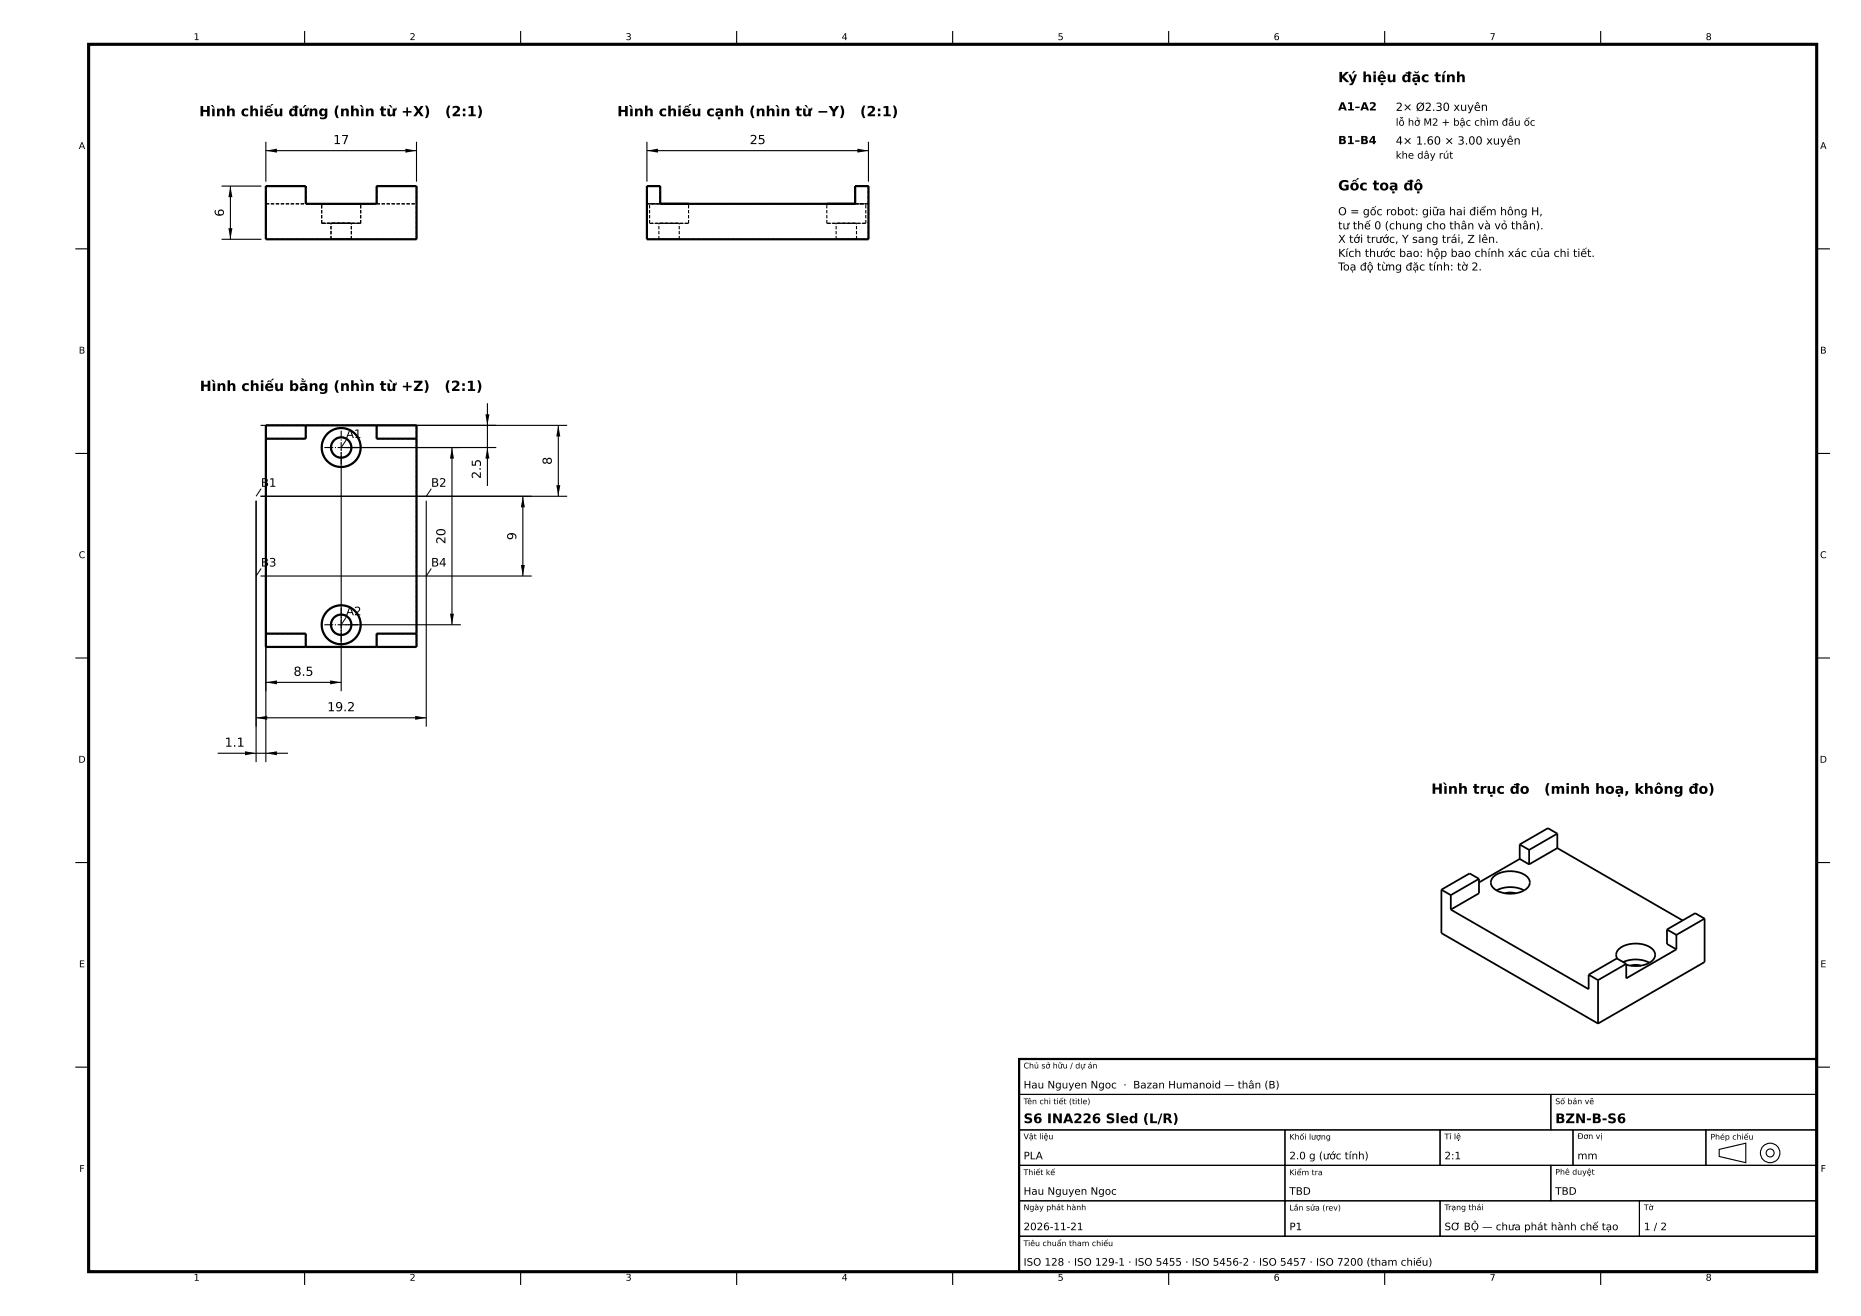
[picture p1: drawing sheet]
<svg xmlns="http://www.w3.org/2000/svg" width="420mm" height="297mm" viewBox="0 0 420 297" stroke-linecap="round" stroke-linejoin="round" font-family="sans-serif">
<g fill="#000">
<path d="M60 34l2.5-.5v1zM91.5 33.5l2.5 .5-2.5 .5zM146 34l2.5-.5v1zM193.5 33.5l2.5 .5-2.5 .5zM51.5 51.5h1l-.5 2.5zM52 42l.5 2.5h-1zM109.5 93.5h.9l-.4 2.5zM126 96l.5 2.5h-.9zM102 101l.5 2.5h-.9zM110 101l.4 2.5h-.9zM118 112l.5 2.5h-1zM125.6 109.5h.9l-.5 2.5z"/>
<path d="M117.5 127.5h1l-.5 2.5zM60 154l2.5-.4v.9zM74.5 153.6l2.5 .4-2.5 .5zM101.6 138.5h.9l-.5 2.5zM57.8 162l2.5-.4v.9zM55.3 169.5l2.5 .5-2.5 .5zM60 170l2.5-.5v1zM93.7 161.6l2.5 .4-2.5 .5z"/>
</g>
<path d="M20 10h390v277h-390z" fill="none" stroke="#000" stroke-width=".7" stroke-linecap="butt"/>
<g fill="none" stroke="#000" stroke-width=".5">
<path d="M60 42h9v4h16v-4h9v12h-34zM149 46h6.4M149 46h44M149 46v-4h-3v12h50v-12h-3v4M186.6 46h6.4M60 96h34v50h-34zM69 96v3h-9M85 96v3h9M60 143h9v3M94 143h-9v3M230 239h180v48h-180z"/>
<circle cx="77" cy="101" r="4.4"/>
<circle cx="77" cy="101" r="2.3"/>
<circle cx="77" cy="141" r="4.4"/>
<circle cx="77" cy="141" r="2.3"/>
</g>
<g fill="none" stroke="#000" stroke-width=".25">
<path d="M68.8 7v3M117.5 7v3M166.3 7v3M215 7v3M263.8 7v3M312.5 7v3M361.2 7v3M60 32v9M60 34h34M94 32v9M146 34h50M146 32v9"/>
<path d="M196 32v9M17 56.2h3M50 54h9M50 42h9M52 42v12M410 56.2h3M58.8 96h69.2M110 91v18.7M126 96v16M17 102.3h3M57.8 113v59M58.8 112h69.2"/>
<path d="M60 102v70M77 102v54M78 101h34M96.2 113v51M102 101v40M118 112v18M410 102.3h3M58.8 130h61.2M17 148.5h3M60 154h17M78 141h26M410 148.5h3"/>
<path d="M49.1 170h15.9M57.8 162h38.4M17 194.7h3M410 194.7h3M230 239h180v8h-180zM17 240.8h3M230 247h120v8h-120zM230 255h60v8h-60zM290 255h35v8h-35zM325 255h30v8h-30zM350 247h60v8h-60zM355 255h30v8h-30z"/>
<path d="M385 255h25v8h-25zM388 259.4l6-1.4v4.4l-6-1.4zM410 240.8h3M230 263h60v8h-60zM230 271h60v8h-60zM230 279h180v8h-180zM290 263h60v8h-60zM290 271h35v8h-35zM325 271h45v8h-45zM350 263h60v8h-60zM370 271h40v8h-40zM68.8 287v3"/>
<path d="M117.5 287v3M166.3 287v3M215 287v3M263.8 287v3M312.5 287v3M361.2 287v3"/>
<circle cx="399.5" cy="260.2" r="2.2"/>
<circle cx="399.5" cy="260.2" r=".9"/>
</g>
<g fill="none" stroke="#000" stroke-width=".25" stroke-dasharray=".7 .4" stroke-linecap="butt">
<path d="M60 54v-12M60 54h34M60 42h9M60 46v-4M60 46h9M69 46h16M69 46v-4M72.6 46h4.4M72.6 50.4h4.4M72.6 50.4v-4.4M74.7 50.4h2.3M74.7 54h2.3"/>
<path d="M74.7 54v-3.6M77 46h4.4M77 50.4h4.4M77 50.4h2.3M77 54h2.3M79.3 50.4h-4.6M79.3 54h-4.6M79.3 54v-3.6M81.4 46h-8.8M81.4 50.4h-8.8M81.4 50.4v-4.4M85 42h9"/>
<path d="M85 46v-4M85 46h9M94 42v12M94 46v-4M146 42v12M146 46v-4M146 42h3M146 46h3M146 54h50M146.6 46h2.4M146.6 50.4h8.8M146.6 50.4v-4.4"/>
<path d="M148.7 50.4h4.6M148.7 54h4.6M148.7 54v-3.6M149 46v-4M149 46h44M153.3 50.4h-4.6M153.3 54v-3.6M153.3 54h-4.6M155.4 46h-8.8M155.4 50.4v-4.4M155.4 50.4h-8.8M186.6 50.4h8.8"/>
<path d="M186.6 50.4v-4.4M188.7 50.4h4.6M188.7 54h4.6M188.7 54v-3.6M193 46h3M193 46h2.4M193 46v-4M193 42h3M193.3 50.4h-4.6M193.3 54v-3.6M193.3 54h-4.6M195.4 46h-8.8"/>
<path d="M195.4 50.4v-4.4M195.4 50.4h-8.8M196 46v-4M196 42v12M60 96h34M60 99h9M60 96v50M69 96v3M85 96v3M85 99h9M94 96v50M77 105.4a4.4 4.4 0 0 0 3.9-6.4 4.4 4.4 0 0 0-7.5-.5 4.4 4.4 0 0 0 3 6.9h.6"/>
<path d="M77 103.3a2.3 2.3 0 0 0 2.1-3.3 2.3 2.3 0 0 0-3.9-.4 2.3 2.3 0 0 0 1.4 3.7h.4M60 143h9M60 146h34M69 143v3M77 145.4a4.4 4.4 0 0 0 3.9-6.4 4.4 4.4 0 0 0-7.5-.5 4.4 4.4 0 0 0 3 6.9h.6M77 143.3a2.3 2.3 0 0 0 2.1-3.3 2.3 2.3 0 0 0-3.9-.4 2.3 2.3 0 0 0 1.4 3.7h.4M85 143h9M85 143v3"/>
</g>
<path d="M73.2 101h7.6M77 104.8v-7.6M73.2 141h7.6M77 144.8v-7.6" fill="none" stroke="#000" stroke-width=".25" stroke-dasharray="2 .4 .3 .4" stroke-linecap="butt"/>
<path d="M78.1 99.3l-1.1 1.7M58.9 110.3l-1.1 1.7M97.3 110.3l-1.1 1.7M58.9 128.3l-1.1 1.7M78.1 139.3l-1.1 1.7M97.3 128.3l-1.1 1.7" fill="none" stroke="#000" stroke-width=".23"/>
<g fill="none" stroke="#000" stroke-width=".4">
<path d="M333.8 198.3l-2.1-1.2-6.4 3.7M333.8 198.3l-6.4 3.7M333.8 198.3v3.3l-6.4 3.7M337 198a6.2 6.2 0 0 1 7.9 .2 1.85 1.85 0 0 1-.9 2.8 6.2 6.2 0 0 1-7.2-.9 1.61 1.61 0 0 1 .2-2.1zM343 190.6v3.2M343 193.8l-9.2 5.4M343 193.8l2.1 1.3M343 190.6l2.1 1.2M345.1 191.8v3.3M351.5 188.1l-2.2-1.2-6.3 3.7M351.5 191.4l-6.4 3.7M351.5 191.4l28.2 16.3"/>
<path d="M351.5 188.1l-6.4 3.7M351.5 188.1v3.3M325.3 200.8v9.8l35.4 20.4M325.3 200.8l2.1 1.2M327.4 202v3.3M327.4 205.3l31.1 17.9v-3.2M337.7 201a6.9 6.9 0 0 1 6.3 0M339.7 201.6a3.8 3.8 0 0 1 2.3 0M358.5 220l2.2 1.2M365 216.4a1.95 1.95 0 0 1 1.4-2.9 6.3 6.3 0 0 1 6.8 1 1.85 1.85 0 0 1-.9 2.8M366.3 217.1a6.9 6.9 0 0 1 6 .2M367 217.5l-2.1-1.2-6.4 3.7"/>
<path d="M367 217.5l-6.3 3.7M368 217.9a3.8 3.8 0 0 1 2.3 0M372.3 217.3a7 7 0 0 1-5.3 .4M376.2 209.8v3.2l2.1 1.3M376.2 209.8l2.1 1.2M378.3 214.3l-11.3 6.5v-3.3M378.3 211v3.3M384.7 207.3l-6.4 3.7M384.7 207.3v9.8l-24 13.9M384.7 207.3l-2.1-1.2-6.4 3.7M360.7 221.2v9.8"/>
</g>
<g font-size="3.2">
<text x="302" y="18.5">Ký hiệu đặc tính</text>
<text x="45" y="26.2">Hình chiếu đứng (nhìn từ +X)</text>
<text x="100.4" y="26.2">(2:1)</text>
<text x="139.3" y="26.2">Hình chiếu cạnh (nhìn từ −Y)</text>
<text x="194.1" y="26.2">(2:1)</text>
<text x="302" y="43">Gốc toạ độ</text>
<text x="45.1" y="88.2">Hình chiếu bằng (nhìn từ +Z)</text>
<text x="100.3" y="88.2">(2:1)</text>
<text x="323" y="179.1">Hình trục đo</text>
<text x="348.5" y="179.1">(minh hoạ, không đo)</text>
</g>
<g font-size="3">
<text x="231" y="253.5">S6 INA226 Sled (L/R)</text>
<text x="351" y="253.5">BZN-B-S6</text>
</g>
<g font-size="2.8">
<text x="75.2" y="32.5">17</text>
<text x="169.2" y="32.5">25</text>
<text x="50.5" y="48.9" transform="rotate(-90 50.5 48.9)">6</text>
<text x="124.5" y="104.9" transform="rotate(-90 124.5 104.9)">8</text>
<text x="108.5" y="108.1" transform="rotate(-90 108.5 108.1)">2.5</text>
<text x="100.5" y="122.8" transform="rotate(-90 100.5 122.8)">20</text>
<text x="116.5" y="121.9" transform="rotate(-90 116.5 121.9)">9</text>
<text x="66.3" y="152.5">8.5</text>
<text x="73.9" y="160.5">19.2</text>
<text x="50.7" y="168.5">1.1</text>
</g>
<g font-size="2.6">
<text x="78.1" y="98.9">A1</text>
<text x="58.9" y="109.9">B1</text>
<text x="97.3" y="109.9">B2</text>
<text x="58.9" y="127.9">B3</text>
<text x="97.3" y="127.9">B4</text>
<text x="78.1" y="138.9">A2</text>
</g>
<g font-size="2.5">
<text x="302" y="24.9">A1–A2</text>
<text x="315" y="25">2× Ø2.30 xuyên</text>
<text x="302" y="32.5">B1–B4</text>
<text x="315" y="32.6">4× 1.60 × 3.00 xuyên</text>
<text x="302" y="48.6">O = gốc robot: giữa hai điểm hông H,</text>
<text x="302" y="51.8">tư thế 0 (chung cho thân và vỏ thân).</text>
<text x="302" y="54.8">X tới trước, Y sang trái, Z lên.</text>
<text x="302" y="58">Kích thước bao: hộp bao chính xác của chi tiết.</text>
<text x="302" y="61.1">Toạ độ từng đặc tính: tờ 2.</text>
</g>
<g font-size="2.3">
<text x="315" y="28.4">lỗ hở M2 + bậc chìm đầu ốc</text>
<text x="315" y="35.8">khe dây rút</text>
<text x="231" y="245.6">Hau Nguyen Ngoc · Bazan Humanoid — thân (B)</text>
<text x="231" y="261.6">PLA</text>
<text x="291" y="261.6">2.0 g (ước tính)</text>
<text x="326" y="261.6">2:1</text>
<text x="356" y="261.6">mm</text>
<text x="231" y="269.6">Hau Nguyen Ngoc</text>
<text x="291" y="269.6">TBD</text>
<text x="351" y="269.6">TBD</text>
<text x="231" y="277.6">2026-11-21</text>
<text x="291" y="277.6">P1</text>
<text x="326" y="277.6">SƠ BỘ — chưa phát hành chế tạo</text>
<text x="371" y="277.6">1 / 2</text>
<text x="231" y="285.6">ISO 128 · ISO 129-1 · ISO 5455 · ISO 5456-2 · ISO 5457 · ISO 7200 (tham chiếu)</text>
</g>
<g font-size="2.1">
<text x="43.7" y="9">1</text>
<text x="92.5" y="9">2</text>
<text x="141.2" y="9">3</text>
<text x="190" y="9">4</text>
<text x="238.7" y="9">5</text>
<text x="287.5" y="9">6</text>
<text x="336.2" y="9">7</text>
<text x="385" y="9">8</text>
<text x="17.8" y="33.6">A</text>
<text x="410.8" y="33.6">A</text>
<text x="17.8" y="79.8">B</text>
<text x="410.8" y="79.8">B</text>
<text x="17.8" y="126">C</text>
<text x="410.8" y="126">C</text>
<text x="17.7" y="172.1">D</text>
<text x="410.7" y="172.1">D</text>
<text x="17.8" y="218.3">E</text>
<text x="410.8" y="218.3">E</text>
<text x="17.9" y="264.5">F</text>
<text x="410.9" y="264.5">F</text>
<text x="43.7" y="289">1</text>
<text x="92.5" y="289">2</text>
<text x="141.2" y="289">3</text>
<text x="190" y="289">4</text>
<text x="238.7" y="289">5</text>
<text x="287.5" y="289">6</text>
<text x="336.2" y="289">7</text>
<text x="385" y="289">8</text>
</g>
<g font-size="1.8">
<text x="231" y="241.1">Chủ sở hữu / dự án</text>
<text x="231" y="249.2">Tên chi tiết (title)</text>
<text x="351" y="249.2">Số bản vẽ</text>
<text x="231" y="257.1">Vật liệu</text>
<text x="291" y="257.2">Khối lượng</text>
<text x="326" y="257.1">Tỉ lệ</text>
<text x="356" y="257">Đơn vị</text>
<text x="386" y="257.2">Phép chiếu</text>
<text x="231" y="265.2">Thiết kế</text>
<text x="291" y="265.2">Kiểm tra</text>
<text x="351" y="265.1">Phê duyệt</text>
<text x="231" y="273.1">Ngày phát hành</text>
<text x="291" y="273.2">Lần sửa (rev)</text>
<text x="326" y="273.1">Trạng thái</text>
<text x="371" y="273.1">Tờ</text>
<text x="231" y="281.2">Tiêu chuẩn tham chiếu</text>
</g>
</svg>
